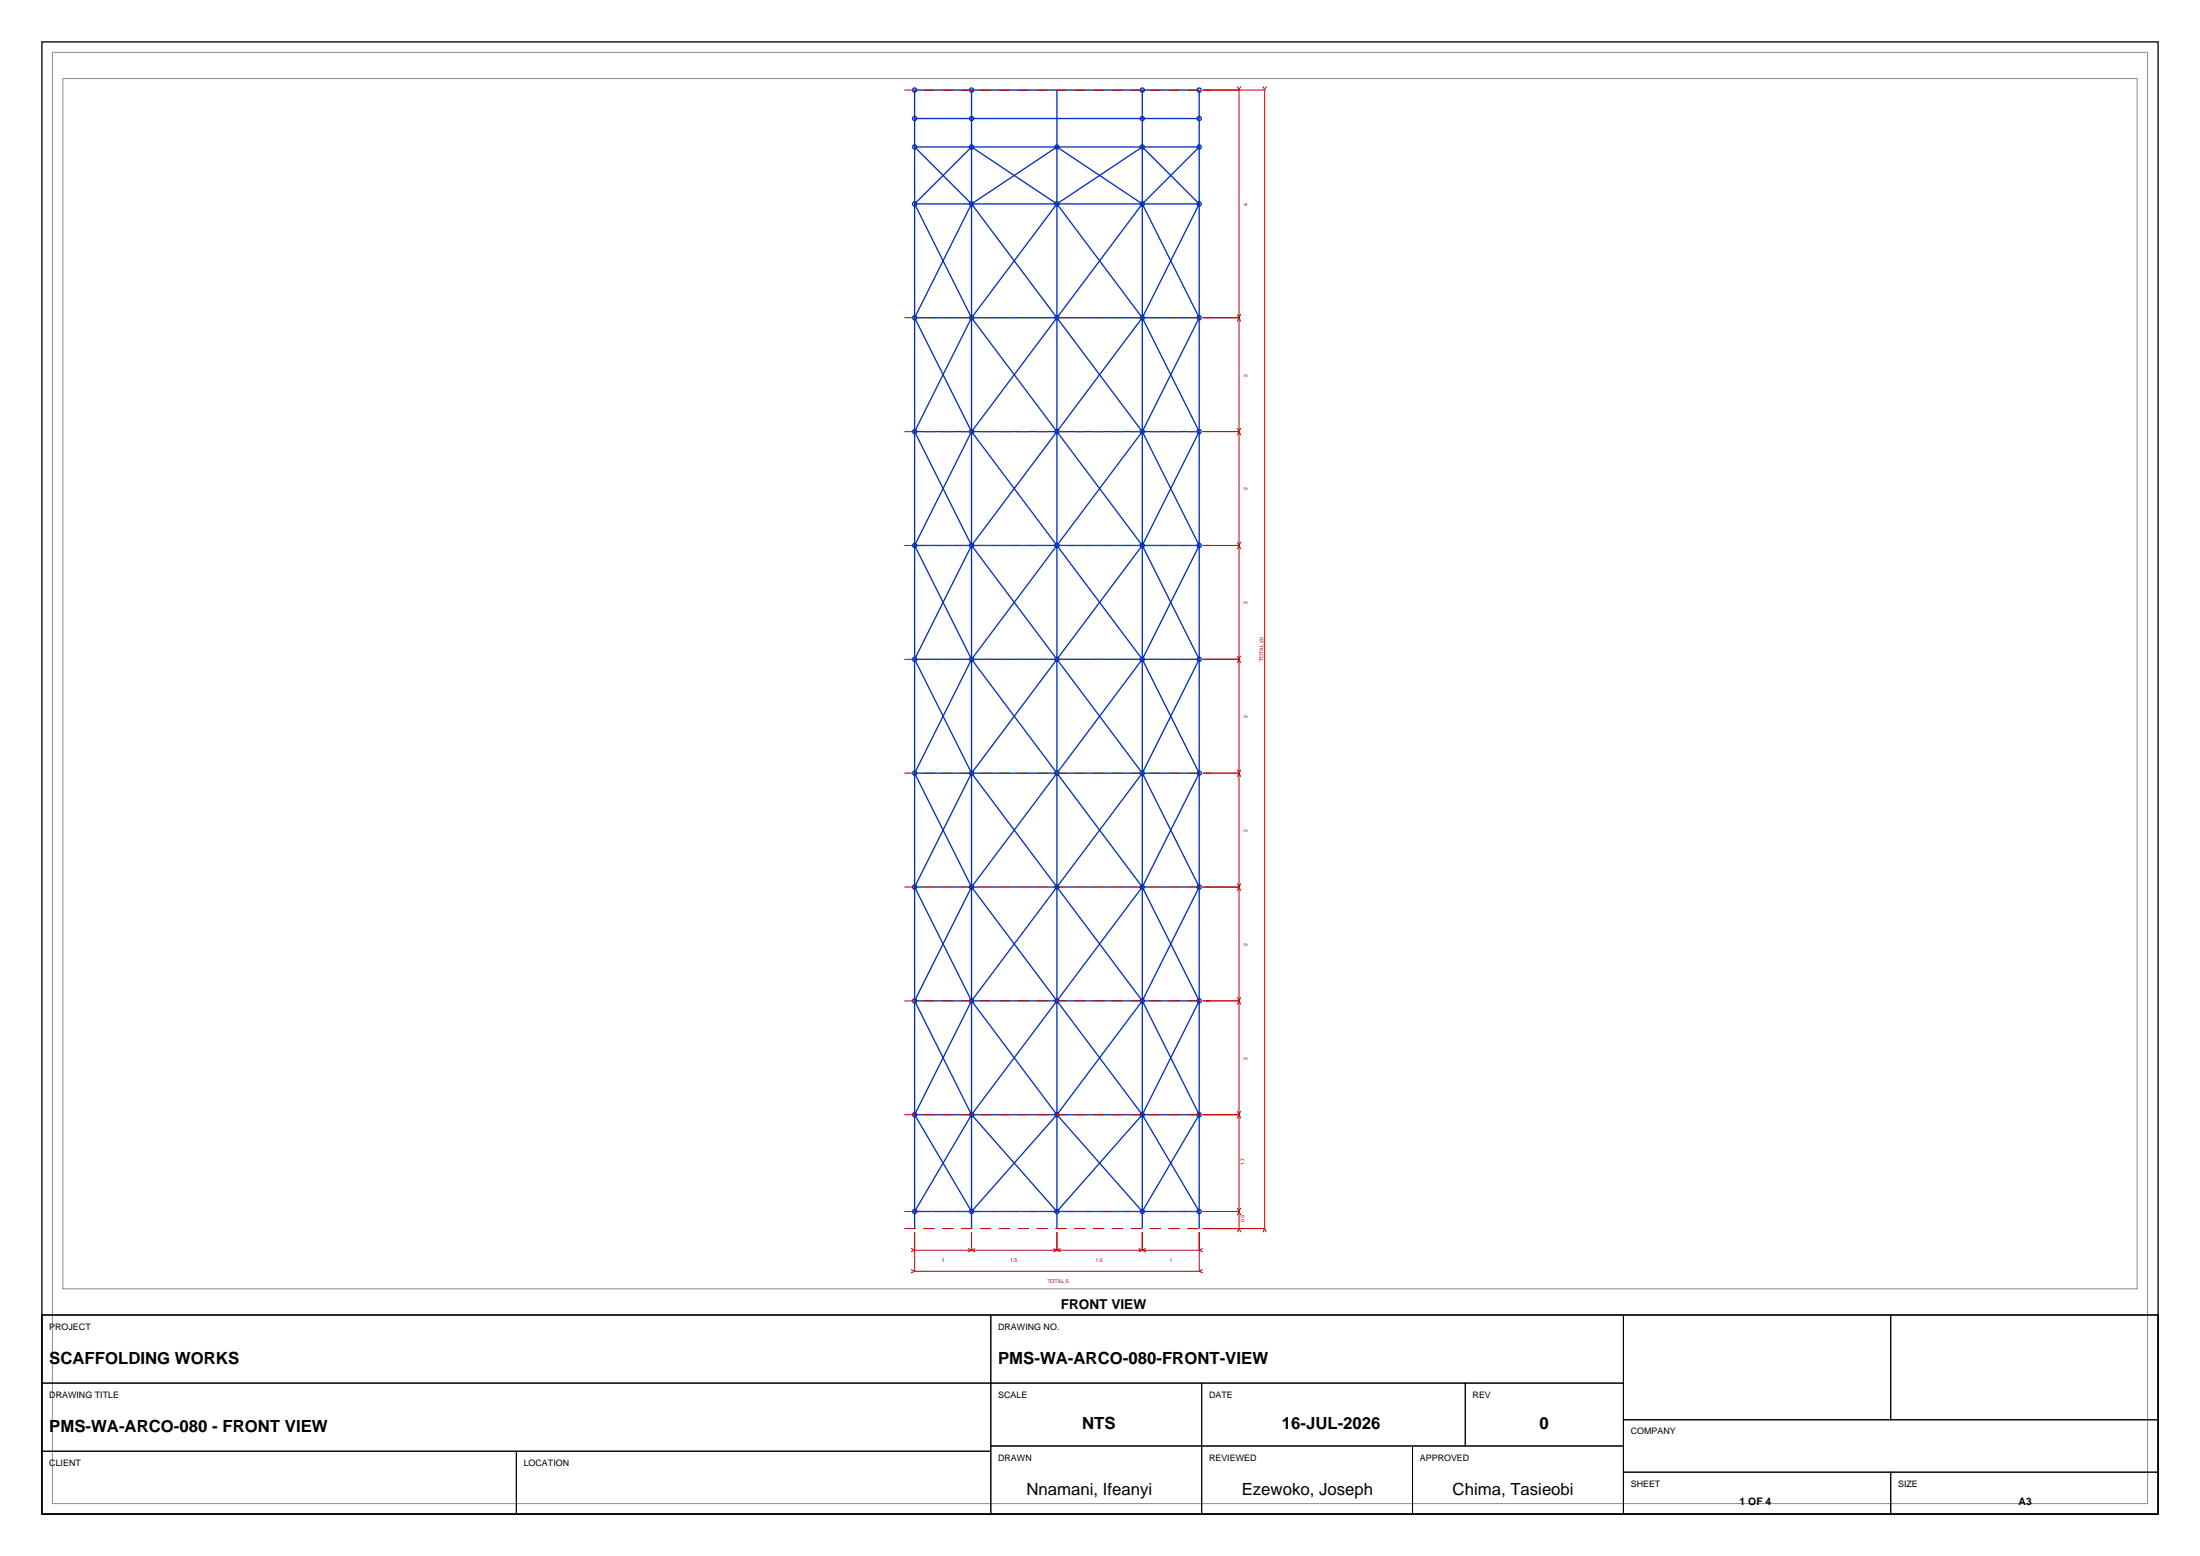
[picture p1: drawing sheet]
<svg xmlns="http://www.w3.org/2000/svg" width="420mm" height="297mm" viewBox="0 0 420 297" stroke-linecap="round" stroke-linejoin="round" font-family="sans-serif">
<path d="M8 8h404v281h-404zM8 251h404v38h-404z" fill="none" stroke="#000" stroke-width=".25"/>
<path d="M10 10h400v277h-400zM12 15h396v231h-396z" fill="none" stroke="#8c8c8c" stroke-width=".19"/>
<g fill="none" stroke="#002ebf" stroke-width=".25">
<path d="M185.5 17.2v217.3M201.8 17.2v217.3M218.1 17.2v217.3M174.6 38.9h54.3M174.6 38.9l10.9 21.8M174.6 38.9l10.9-10.8 16.3 10.8M174.6 22.6h54.3M185.5 38.9l-10.9-10.8h54.3l-10.8 10.8M185.5 38.9l32.6 43.5M185.5 38.9l-10.9 21.8M185.5 38.9l16.3-10.8 16.3 10.8M201.8 38.9l16.3 21.8"/>
<path d="M201.8 38.9l-16.3 21.8M201.8 38.9l16.3-10.8 10.8 10.8M218.1 38.9l-32.6 43.5M218.1 38.9l10.8 21.8M228.9 38.9l-10.8 21.8M174.6 60.7h54.3M174.6 60.7l10.9 21.7M185.5 60.7l32.6 43.4M185.5 60.7l-10.9 21.7M218.1 60.7l-32.6 43.4M218.1 60.7l10.8 21.7M228.9 60.7l-10.8 21.7"/>
<path d="M174.6 82.4h54.3M174.6 82.4l10.9 21.7M185.5 82.4l32.6 43.4M185.5 82.4l-10.9 21.7M218.1 82.4l-32.6 43.4M218.1 82.4l10.8 21.7M228.9 82.4l-10.8 21.7M174.6 104.1h54.3M174.6 104.1l10.9 21.7M185.5 104.1l16.3 21.7M185.5 104.1l-10.9 21.7M218.1 104.1l10.8 21.7"/>
<path d="M218.1 104.1l-16.3 21.7M228.9 104.1l-10.8 21.7M174.6 125.8h54.3M174.6 125.8l10.9 21.8M185.5 125.8l16.3 21.8M185.5 125.8l-10.9 21.8M201.8 125.8l16.3 21.8M201.8 125.8l-16.3 21.8M218.1 125.8l10.8 21.8M218.1 125.8l-16.3 21.8M228.9 125.8l-10.8 21.8M174.6 147.6h54.3"/>
<path d="M174.6 147.6l10.9 21.7M185.5 147.6l16.3 21.7M185.5 147.6l-10.9 21.7M201.8 147.6l16.3 21.7M201.8 147.6l-16.3 21.7M218.1 147.6l10.8 21.7M218.1 147.6l-16.3 21.7M228.9 147.6l-10.8 21.7M174.6 169.3h54.3M174.6 169.3l10.9 21.7M185.5 169.3l16.3 21.7M185.5 169.3l-10.9 21.7"/>
<path d="M201.8 169.3l16.3 21.7M201.8 169.3l-16.3 21.7M218.1 169.3l10.8 21.7M218.1 169.3l-16.3 21.7M228.9 169.3l-10.8 21.7M174.6 191h54.3M174.6 191l10.9 21.8M185.5 191l16.3 21.8M185.5 191l-10.9 21.8M201.8 191l16.3 21.8M201.8 191l-16.3 21.8M218.1 191l10.8 21.8"/>
<path d="M218.1 191l-16.3 21.8M228.9 191l-10.8 21.8M174.6 212.8h54.3M174.6 212.8l10.9 18.4 16.3-18.4M185.5 212.8l-10.9 18.4h54.3l-10.8-18.4M185.5 212.8l16.3 18.4 16.3-18.4M201.8 212.8l16.3 18.4 10.8-18.4M174.6 234.5v-217.3h54.3v217.3"/>
<circle cx="174.6" cy="17.2" r=".4"/>
<circle cx="185.5" cy="17.2" r=".4"/>
<circle cx="218.1" cy="17.2" r=".4"/>
<circle cx="228.9" cy="17.2" r=".4"/>
<circle cx="174.6" cy="38.9" r=".4"/>
<circle cx="174.6" cy="28.1" r=".4"/>
<circle cx="174.6" cy="22.6" r=".4"/>
<circle cx="185.5" cy="38.9" r=".4"/>
<circle cx="185.5" cy="28.1" r=".4"/>
<circle cx="185.5" cy="22.6" r=".4"/>
<circle cx="201.8" cy="38.9" r=".4"/>
<circle cx="201.8" cy="28.1" r=".4"/>
<circle cx="218.1" cy="38.9" r=".4"/>
<circle cx="218.1" cy="28.1" r=".4"/>
<circle cx="218.1" cy="22.6" r=".4"/>
<circle cx="228.9" cy="38.9" r=".4"/>
<circle cx="228.9" cy="28.1" r=".4"/>
<circle cx="228.9" cy="22.6" r=".4"/>
<circle cx="174.6" cy="60.7" r=".4"/>
<circle cx="185.5" cy="60.7" r=".4"/>
<circle cx="201.8" cy="60.7" r=".4"/>
<circle cx="218.1" cy="60.7" r=".4"/>
<circle cx="228.9" cy="60.7" r=".4"/>
<circle cx="174.6" cy="82.4" r=".4"/>
<circle cx="185.5" cy="82.4" r=".4"/>
<circle cx="201.8" cy="82.4" r=".4"/>
<circle cx="218.1" cy="82.4" r=".4"/>
<circle cx="228.9" cy="82.4" r=".4"/>
<circle cx="174.6" cy="104.1" r=".4"/>
<circle cx="185.5" cy="104.1" r=".4"/>
<circle cx="201.8" cy="104.1" r=".4"/>
<circle cx="218.1" cy="104.1" r=".4"/>
<circle cx="228.9" cy="104.1" r=".4"/>
<circle cx="174.6" cy="125.8" r=".4"/>
<circle cx="185.5" cy="125.8" r=".4"/>
<circle cx="201.8" cy="125.8" r=".4"/>
<circle cx="218.1" cy="125.8" r=".4"/>
<circle cx="228.9" cy="125.8" r=".4"/>
<circle cx="174.6" cy="147.6" r=".4"/>
<circle cx="185.5" cy="147.6" r=".4"/>
<circle cx="201.8" cy="147.6" r=".4"/>
<circle cx="218.1" cy="147.6" r=".4"/>
<circle cx="228.9" cy="147.6" r=".4"/>
<circle cx="174.6" cy="169.3" r=".4"/>
<circle cx="185.5" cy="169.3" r=".4"/>
<circle cx="201.8" cy="169.3" r=".4"/>
<circle cx="218.1" cy="169.3" r=".4"/>
<circle cx="228.9" cy="169.3" r=".4"/>
<circle cx="174.6" cy="191" r=".4"/>
<circle cx="185.5" cy="191" r=".4"/>
<circle cx="201.8" cy="191" r=".4"/>
<circle cx="218.1" cy="191" r=".4"/>
<circle cx="228.9" cy="191" r=".4"/>
<circle cx="174.6" cy="212.8" r=".4"/>
<circle cx="185.5" cy="212.8" r=".4"/>
<circle cx="201.8" cy="212.8" r=".4"/>
<circle cx="218.1" cy="212.8" r=".4"/>
<circle cx="228.9" cy="212.8" r=".4"/>
<circle cx="174.6" cy="231.2" r=".4"/>
<circle cx="185.5" cy="231.2" r=".4"/>
<circle cx="201.8" cy="231.2" r=".4"/>
<circle cx="218.1" cy="231.2" r=".4"/>
<circle cx="228.9" cy="231.2" r=".4"/>
</g>
<path d="M172.7 17.2h58.2M172.7 60.7h58.2M172.7 82.4h58.2M172.7 104.1h58.2M172.7 125.8h58.2M172.7 147.6h58.2M172.7 169.3h58.2M172.7 191h58.2M172.7 212.8h58.2M172.7 234.5h58.2M172.7 231.2h58.2" fill="none" stroke="#c00" stroke-width=".19" stroke-dasharray="2.2 1.4" stroke-linecap="butt"/>
<g fill="none" stroke="#c00" stroke-width=".19">
<path d="M229.6 17.2h11.8M236.2 16.5l.3 .7M236.5 17.2v217.3M236.9 16.5l-.4 .7M241.1 16.5l.3 .7M241.4 17.2v217.3M241.8 16.5l-.4 .7M236.2 60l.7 1.3M236.9 60l-.7 1.3M229.6 60.7h6.9M229.6 82.4h6.9M236.2 81.7l.7 1.4"/>
<path d="M236.9 81.7l-.7 1.4M229.6 104.1h6.9M236.2 103.4l.7 1.4M236.9 103.4l-.7 1.4M229.6 125.8h6.9M236.2 125.2l.7 1.3M236.9 125.2l-.7 1.3M229.6 147.6h6.9M236.2 146.9l.7 1.4M236.9 146.9l-.7 1.4M229.6 169.3h6.9M236.2 168.6l.7 1.4"/>
<path d="M236.9 168.6l-.7 1.4M229.6 191h6.9M236.2 190.4l.7 1.3M236.9 190.4l-.7 1.3M229.6 212.8h6.9M236.2 212.1l.7 1.4M236.9 212.1l-.7 1.4M173.9 238.3l.7 .3M174.6 235.2v7.5M174.6 238.6h54.3M174.6 238.6l-.7 .4M184.8 238.3l1.4 .7"/>
<path d="M185.5 235.2v3.4M186.2 238.3l-1.4 .7M201.1 238.3l1.4 .7M201.8 235.2v3.4M202.5 238.3l-1.4 .7M217.4 238.3l1.4 .7M218.1 235.2v3.4M218.8 238.3l-1.4 .7M228.9 235.2v7.5M228.9 238.6l.7 .4M229.6 234.5h11.8M229.6 231.2h6.9"/>
<path d="M229.6 238.3l-.7 .3M236.2 230.6l.7 1.3M236.5 234.5l-.3 .7M236.5 234.5l.4 .7M236.9 230.6l-.7 1.3M241.4 234.5l-.3 .7M241.4 234.5l.4 .7M173.9 242.3l.7 .4M174.6 242.7h54.3M174.6 242.7l-.7 .3M228.9 242.7l.7 .3M229.6 242.3l-.7 .4"/>
</g>
<g fill="none" stroke="#000" stroke-width=".19">
<path d="M8 251h181.2v13h-181.2zM189.2 251h120.7v13h-120.7zM309.9 251h51.1v20h-51.1zM361 251h51v20h-51zM8 264h181.2v13h-181.2zM8 277h90.6v12h-90.6zM98.6 277h90.6v12h-90.6zM189.2 264h40.2v12h-40.2zM189.2 276h40.2v13h-40.2zM229.4 264h50.3v12h-50.3zM229.4 276h40.3v13h-40.3zM269.7 276h40.2v13h-40.2z"/>
<path d="M279.7 264h30.2v12h-30.2zM309.9 271h102.1v10h-102.1zM309.9 281h51.1v8h-51.1zM361 281h51v8h-51z"/>
</g>
<g font-size="3.2">
<text x="9.4" y="260.3">SCAFFOLDING WORKS</text>
<text x="190.6" y="260.3">PMS-WA-ARCO-080-FRONT-VIEW</text>
<text x="9.4" y="273.3">PMS-WA-ARCO-080 - FRONT VIEW</text>
<text x="206.6" y="272.8">NTS</text>
<text x="244.7" y="272.8">16-JUL-2026</text>
<text x="293.9" y="272.8">0</text>
<text x="196" y="285.4">Nnamani, Ifeanyi</text>
<text x="237.1" y="285.4">Ezewoko, Joseph</text>
<text x="277.3" y="285.4">Chima, Tasieobi</text>
</g>
<text font-size="2.6" x="202.5" y="249.8">FRONT VIEW</text>
<g font-size="2">
<text x="332.1" y="287.2">1 OF 4</text>
<text x="385.4" y="287.2">A3</text>
</g>
<g font-size="1.7">
<text x="9.4" y="253.8">PROJECT</text>
<text x="190.6" y="253.8">DRAWING NO.</text>
<text x="9.4" y="266.8">DRAWING TITLE</text>
<text x="190.6" y="266.8">SCALE</text>
<text x="230.8" y="266.8">DATE</text>
<text x="281.1" y="266.8">REV</text>
<text x="311.3" y="273.8">COMPANY</text>
<text x="9.4" y="279.8">CLIENT</text>
<text x="100" y="279.8">LOCATION</text>
<text x="190.6" y="278.8">DRAWN</text>
<text x="230.8" y="278.8">REVIEWED</text>
<text x="271.1" y="278.8">APPROVED</text>
<text x="311.3" y="283.8">SHEET</text>
<text x="362.4" y="283.8">SIZE</text>
</g>
<g font-size="1" fill="#c00">
<text x="238.1" y="39.3" transform="rotate(-90 238.1 39.3)">4</text>
<text x="238.1" y="71.9" transform="rotate(-90 238.1 71.9)">2</text>
<text x="238.1" y="93.6" transform="rotate(-90 238.1 93.6)">2</text>
<text x="238.1" y="115.3" transform="rotate(-90 238.1 115.3)">2</text>
<text x="241.2" y="126.2" transform="rotate(-90 241.2 126.2)">TOTAL 20</text>
<text x="238.1" y="137.1" transform="rotate(-90 238.1 137.1)">2</text>
<text x="238.1" y="158.8" transform="rotate(-90 238.1 158.8)">2</text>
<text x="238.1" y="180.5" transform="rotate(-90 238.1 180.5)">2</text>
<text x="238.1" y="202.3" transform="rotate(-90 238.1 202.3)">2</text>
<text x="237.6" y="222.4" transform="rotate(-90 237.6 222.4)">1.7</text>
<text x="237.6" y="233.2" transform="rotate(-90 237.6 233.2)">0.3</text>
<text x="179.8" y="240.8">1</text>
<text x="192.8" y="240.8">1.5</text>
<text x="200" y="244.8">TOTAL 5</text>
<text x="209.1" y="240.8">1.5</text>
<text x="223.2" y="240.8">1</text>
</g>
</svg>
